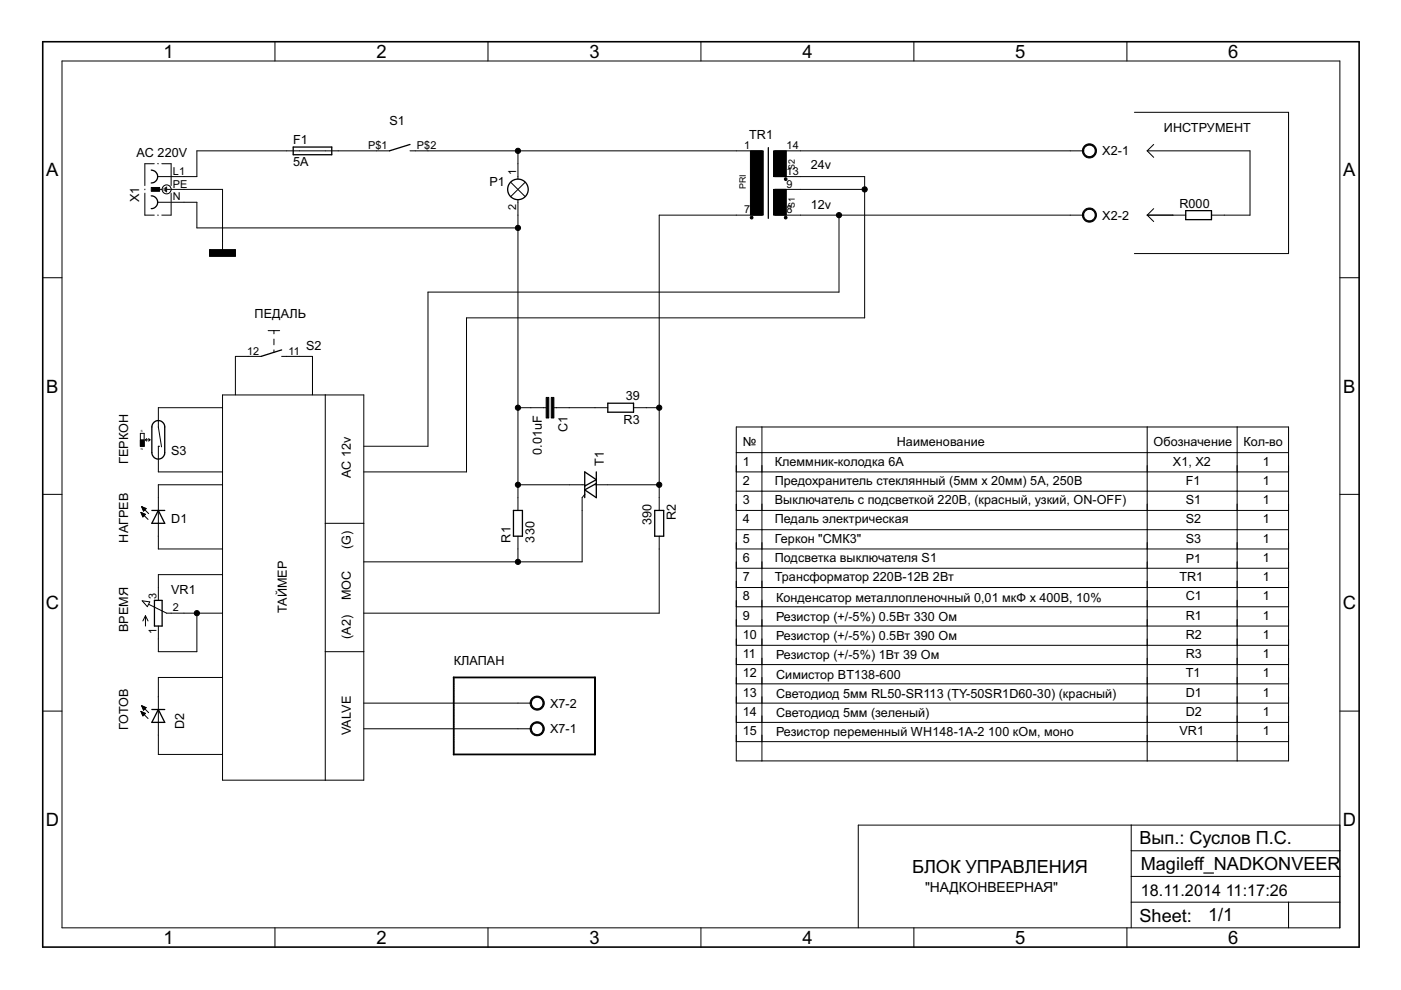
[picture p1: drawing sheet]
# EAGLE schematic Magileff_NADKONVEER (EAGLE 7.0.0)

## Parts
C1  0.01uF  C-EU025-030X050  [C025-030X050]
F1  5A  GSH15  [GSH15]
GG  MASSE_ALLGEMEIN  [MASSE_ALLGEMEIN]
P1  SIGNALLAMPE  [LAMPE]
R000  R-EU_R0201  [R0201]
R1  330  R-EU_0207/5V  [0207/5V]
R2  390  R-EU_0207/5V  [0207/5V]
R3  39  R-EU_0207/5V  [0207/5V]
S1  SCHLIESSER_ARBEITSKONTAKT  [1]
S2  ПЕДАЛЬ  SCHALTER_SCHLIESSER_HANDBETAETIGT  [KIPPSCHALTER_AUS]
S3  ГЕРКОН  REED-SWITCH-CT10-1530-G1  [CT10-G1]
T1  BTA26-V  [TOP3S-1]
TR1  EI54-2B  [EI54-2B]
X1  STECKDOSE  [STECKDOSE]
X2  AK500/2  [AK500/2]
X7  AK500/2  [AK500/2]
ВРЕМЯ  3RP/1610N  [3RP/1610N]
ГОТОВ  НАГРЕВ  LED5MM  [LED5MM]
ГОТОВ1  ГОТОВ  LED5MM  [LED5MM]

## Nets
MOC4: R1.1 T1.G
MOC6: R2.2
N$1: GG.1(0V) X1.PE
N$2: F1.1 X1.L1
N$3: F1.2 S1.P$1
N$4: TR1.9 TR1.13
N$5: P1.1(X1) S1.P$2 TR1.1
N$6: R2.1 R3.1 T1.A2 TR1.7
N$7: C1.2 P1.2(X2) R1.2 T1.A1 X1.N
N$8: C1.1 R3.2
N$9: TR1.8 X2.2
N$11: S2.12(S1)
N$13: TR1.14 X2.1
N$14: ГОТОВ.A
N$15: ГОТОВ.K(C)
N$16: S2.11(CS1)
N$17: S3.1
N$18: ВРЕМЯ.3(E)
N$19: ВРЕМЯ.1(A) ВРЕМЯ.2(S)
N$20: S3.2
N$21: X7.2
N$23: R000.2
N$24: R000.1
N$27: ГОТОВ1.A
N$28: ГОТОВ1.K(C)
N$30: X7.1

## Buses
B$1

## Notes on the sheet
- ИНСТРУМЕНТ
- AC 220V
- 24v
- 12v
- № | Наименование | Обозначение | Кол-во
- 1 | Клеммник-колодка 6A | X1, X2 | 1
- AC 12v
- 2 | Предохранитель стеклянный (5мм х 20мм) 5А, 250В | F1 | 1
- 3 | Выключатель с подсветкой 220В, (красный, узкий, ON-OFF) | S1 | 1
- D1 | 4 | Педаль электрическая | S2 | 1
- 5 | Геркон "СМК3" | S3 | 1
- (G)
- 6 | Подсветка выключателя S1 | P1 | 1
- 7 | Трансформатор 220В-12В 2Вт | TR1 | 1
- VR1
- MOC | 8 | Конденсатор металлопленочный 0,01 мкФ х 400В, 10% | C1 | 1
- ТАЙМЕР
- 9 | Резистор (+/-5%) 0.5Вт 330 Ом | R1 | 1
- (A2) | 10 | Резистор (+/-5%) 0.5Вт 390 Ом | R2 | 1
- 11 | Резистор (+/-5%) 1Вт 39 Ом | R3 | 1
- КЛАПАН
- 12 | Симистор BT138-600 | T1 | 1
- 13 | Светодиод 5мм RL50-SR113 (TY-50SR1D60-30) (красный) | D1 | 1
- 14 | Светодиод 5мм (зеленый) | D2 | 1
- D2
- VALVE | 15 | Резистор переменный WH148-1A-2 100 кОм, моно | VR1 | 1
- Вып.: Суслов П.С.
- БЛОК УПРАВЛЕНИЯ
- "НАДКОНВЕЕРНАЯ"
